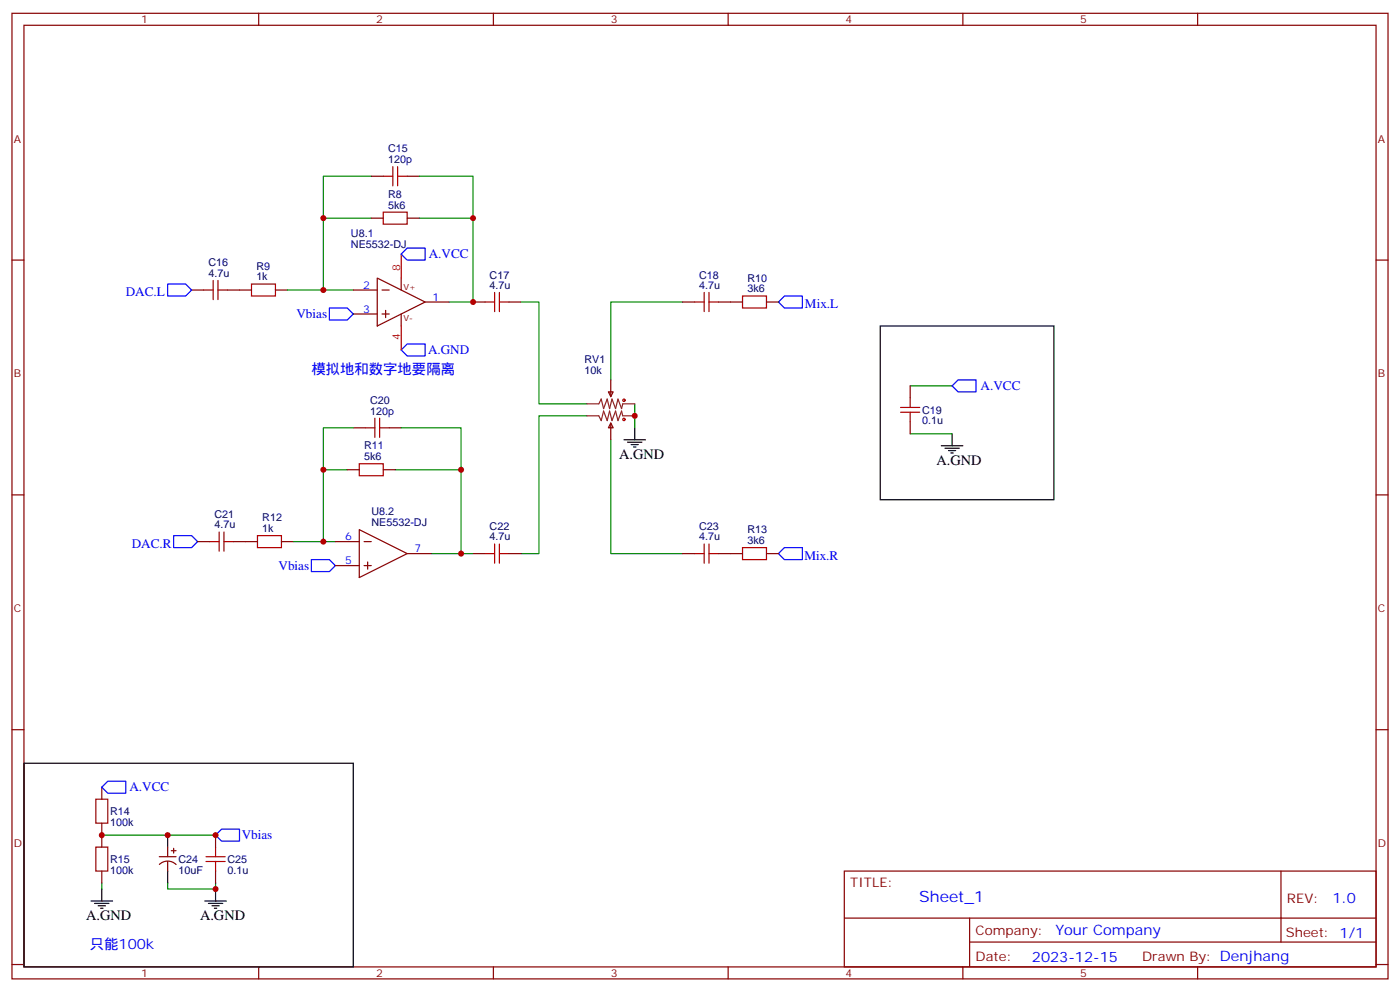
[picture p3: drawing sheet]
<svg xmlns="http://www.w3.org/2000/svg" width="412mm" height="292mm" viewBox="0 0 412 292" stroke-linecap="round" stroke-linejoin="round" font-family="sans-serif">
<g fill="none" stroke="#870000" stroke-width=".35">
<path d="M3.5 3.9h405.4v284.4h-405.4zM7.1 7.4h398.2v277.3h-398.2zM76.2 3.9v3.5M145.3 3.9v3.5M214.5 3.9v3.5M283.6 3.9v3.5M352.8 3.9v3.5M109.4 51.9h3.5M119.9 51.9h3.6M3.5 76.6h3.6M109.4 64.2h3.5M119.9 64.2h3.6"/>
<path d="M405.3 76.6h3.6M56.4 85.4h3.6M67 85.4h7.1M81.1 85.4h3.6M104.1 85.4h7M104.1 92.5h7M111.1 81.9l14.1 7-14.1 7.1zM112.5 85.4h2.2M112.5 92.5h2.2M113.6 91.4v2.1M118.2 81.9v3.5M118.2 92.5v3.5"/>
<path d="M125.2 88.9h7.1M139.3 88.9h3.6M149.9 88.9h3.6M201.1 88.9h3.5M211.7 88.9h7M225.8 88.9h3.5M179.2 115.4h1.4l-.7 1.4zM179.9 111.9v4.9M268.1 113.6v3.6M102.3 138.3h3.5M104.1 126h3.5M112.9 138.3h3.5"/>
<path d="M114.7 126h3.5M179.9 124.6l.7 1.4h-1.4zM179.9 124.6v4.9M268.1 124.2v3.5M3.5 145.7h3.6M58.2 159.5h3.5M68.8 159.5h7M82.9 159.5h3.5M98.8 159.5h7M105.8 156l14.1 7-14.1 7.1zM107.2 159.5h2.2M405.3 145.7h3.6"/>
<path d="M98.8 166.5h7M107.2 166.5h2.2M108.3 165.5v2.1M119.9 163h7.1M139.3 163h3.6M149.9 163h3.6M201.1 163h3.5M211.7 163h7M225.8 163h3.5M3.5 214.9h3.6M405.3 214.9h3.6M30 231.8v3.5"/>
<path d="M30 242.4v7M30 256.5v3.5M46.9 252.3h5M47 254.5a3.5 3.5 0 0 1 4.9 .1M49.4 249.4v2.9M49.4 253.7v2.8M50.4 250.5h1.5M51.2 249.8v1.4M63.5 245.9v3.5M63.5 256.5v3.5M248.7 256.5h156.6v28.2h-156.6zM377.3 256.5v20.9"/>
<path d="M248.7 270.4h156.5M285.6 277.4h119.6M285.6 270.4v14.1M3.5 284h3.6M76.2 284.7v3.6M145.3 284.7v3.6M214.5 284.7v3.6M283.6 284.7v3.6M352.8 284.7v3.6M405.3 284h3.6"/>
</g>
<g fill="none" stroke="#008700" stroke-width=".35">
<path d="M109.4 51.9h-14.2v12.3M123.5 51.9h15.8v12.3M109.4 64.2h-14.2v21.2M123.5 64.2h15.8v24.7h-7M84.7 85.4h19.4M153.5 88.9h5.2v30h14.2M201.1 88.9h-21.2v23M187 118.9v7.1M268.1 113.6h12.4M102.3 138.3h-7.1v21.2M104.1 126h-8.9v12.3M116.4 138.3h19.4v24.7h-8.8"/>
<path d="M118.2 126h17.6v12.3M172.9 122.4h-14.2v40.6h-5.2M179.9 129.5v33.5h21.2M268.1 127.7h12.4M86.4 159.5h12.4M135.8 163h3.5M30 245.9h33.5M30 260v1.8M49.4 260v1.8h14.1v-1.8"/>
</g>
<g fill="none" stroke="#000" stroke-width=".35">
<path d="M259.3 96h51.1v51.1h-51.1zM183.8 129.5h6.3M184.9 130.2h4.2M185.9 130.9h2.1M186.6 131.6h.7M187 126v3.5M277.3 131.3h6.3M278.3 132h4.3M279.4 132.7h2.1M280.1 133.4h.7M280.5 127.7v3.6M7.1 224.8h97v59.9h-97z"/>
<path d="M49.4 245.9v3.5M49.4 256.5v3.5M26.8 265.3h6.4M27.9 266h4.2M28.9 266.7h2.1M29.6 267.4h.7M30 261.8v3.5M60.3 265.3h6.4M61.4 266h4.2M62.4 266.7h2.2M63.1 267.4h.8M63.5 261.8v3.5"/>
</g>
<g fill="none" stroke="#a10000" stroke-width=".35">
<path d="M112.9 51.9h2.8M115.7 49.1v5.6M117.1 51.9h2.8M117.1 49.1v5.6M112.9 62.5h7v3.5h-7zM60 85.4h2.8M62.8 82.6v5.6M64.2 85.4h2.8M64.2 82.6v5.6M74.1 83.6h7v3.6h-7zM142.9 88.9h2.8M145.7 86.1v5.7"/>
<path d="M147.1 88.9h2.8M147.1 86.1v5.7M204.6 88.9h2.8M207.4 86.1v5.7M208.8 86.1v5.7M208.8 88.9h2.9M218.7 87.2h7.1v3.5h-7.1zM265.3 120h5.6M268.1 117.2v2.8M105.8 136.6h7.1v3.5h-7.1zM107.6 126h2.8M110.4 123.2v5.6"/>
<path d="M111.8 126h2.9M111.8 123.2v5.6M265.3 121.4h5.6M268.1 121.4v2.8M61.7 159.5h2.9M64.6 156.7v5.6M66 159.5h2.8M66 156.7v5.6M75.8 157.7h7.1v3.6h-7.1zM142.9 163h2.8M145.7 160.2v5.6M147.1 163h2.8"/>
<path d="M147.1 160.2v5.6M204.6 163h2.8M207.4 160.2v5.6M208.8 163h2.9M208.8 160.2v5.6M218.7 161.3h7.1v3.5h-7.1zM28.2 235.3h3.5v7.1h-3.5zM28.2 249.4h3.5v7.1h-3.5zM60.7 253.7h5.6M60.7 252.3h5.6M63.5 249.4v2.9M63.5 253.7v2.8"/>
<circle cx="183.8" cy="117.9" r=".35"/>
<circle cx="183.8" cy="123.5" r=".35"/>
</g>
<path d="M119.9 73.1h5.3v3.5h-5.3l-1.7-1.8zM49.4 83.6h5.3l1.7 1.8-1.7 1.8h-5.3zM97 90.7h5.3l1.8 1.8-1.8 1.7h-5.3zM231.1 87.2h5.3v3.5h-5.3l-1.8-1.8zM118.2 103l1.7-1.7h5.3v3.5h-5.3zM282.2 111.9h5.3v3.5h-5.3l-1.7-1.8zM51.2 157.7h5.2l1.8 1.8-1.8 1.8h-5.2zM91.7 164.8h5.3l1.8 1.7-1.8 1.8h-5.3zM231.1 161.3h5.3v3.5h-5.3l-1.8-1.8zM31.7 230h5.3v3.6h-5.3l-1.7-1.8zM65.3 244.2h5.3v3.5h-5.3l-1.8-1.8z" fill="none" stroke="#00f" stroke-width=".35"/>
<path d="M172.9 118.9h3.5l.7-1.4 .7 2.8 1.1-2.8 .7 2.8 .7-2.8 1 2.8 .7-2.8 1.1 2.8 .3-1.4h3.6M172.9 122.4h3.5l.7 1.5 .7-2.9 1.1 2.9 .7-2.9 .7 2.9 1-2.9 .7 2.9 1.1-2.9 .3 1.4h3.6" fill="none" stroke="#8c2424" stroke-width=".35"/>
<path d="M118.2 74.8v7.1M118.2 96v7" fill="none" stroke="#f00" stroke-width=".35"/>
<g fill="#c00">
<circle cx="63.5" cy="245.9" r=".88"/>
<circle cx="63.5" cy="261.8" r=".88"/>
<circle cx="30" cy="245.9" r=".88"/>
<circle cx="49.4" cy="245.9" r=".88"/>
<circle cx="187" cy="122.4" r=".88"/>
<circle cx="135.8" cy="163" r=".88"/>
<circle cx="139.3" cy="88.9" r=".88"/>
<circle cx="95.3" cy="85.4" r=".88"/>
<circle cx="95.3" cy="64.2" r=".88"/>
<circle cx="139.3" cy="64.2" r=".88"/>
<circle cx="95.3" cy="159.5" r=".88"/>
<circle cx="95.3" cy="138.3" r=".88"/>
<circle cx="135.8" cy="138.3" r=".88"/>
</g>
<text font-size="4.6" fill="#00f" x="270.8" y="265.5">Sheet_1</text>
<g font-size="4.2" fill="#00f">
<text x="91.7" y="110.1">模拟地和数字地要隔离</text>
<text x="392.5" y="265.8">1.0</text>
<text x="310.9" y="275.3">Your Company</text>
<text x="26.5" y="279.4">只能100k</text>
<text x="304" y="283.1">2023-12-15</text>
</g>
<g font-size="4.2">
<text x="182.4" y="135.1">A.GND</text>
<text x="275.9" y="136.9">A.GND</text>
<text x="25.4" y="271">A.GND</text>
<text x="58.9" y="271">A.GND</text>
</g>
<g font-size="3.9" fill="#00f">
<text x="126.3" y="76.1">A.VCC</text>
<text x="37" y="87.2">DAC.L</text>
<text x="87.3" y="93.7">Vbias</text>
<text x="237.1" y="90.7">Mix.L</text>
<text x="126.1" y="104.3">A.GND</text>
<text x="288.9" y="114.9">A.VCC</text>
<text x="38.8" y="161.3">DAC.R</text>
<text x="82" y="167.8">Vbias</text>
<text x="236.9" y="164.8">Mix.R</text>
<text x="38.1" y="233.1">A.VCC</text>
<text x="71.2" y="247.2">Vbias</text>
</g>
<g font-size="3.9" fill="#800">
<text x="250.5" y="261.1">TITLE:</text>
<text x="379.1" y="265.8">REV:</text>
<text x="287.4" y="275.3">Company:</text>
<text x="378.7" y="275.9">Sheet: 1/1</text>
<text x="287.4" y="283">Date:</text>
<text x="336.4" y="283.1">Drawn By: Denjhang</text>
</g>
<g font-size="3.2" fill="#800">
<text x="41.6" y="6.9">1</text>
<text x="110.8" y="6.9">2</text>
<text x="179.9" y="6.9">3</text>
<text x="249.1" y="6.9">4</text>
<text x="318.2" y="6.9">5</text>
<text x="4.1" y="42">A</text>
<text x="405.9" y="42">A</text>
<text x="4.1" y="111.2">B</text>
<text x="405.9" y="111.2">B</text>
<text x="4.1" y="180.3">C</text>
<text x="405.9" y="180.3">C</text>
<text x="4.1" y="249.4">D</text>
<text x="405.9" y="249.4">D</text>
<text x="41.6" y="287.7">1</text>
<text x="110.8" y="287.7">2</text>
<text x="179.9" y="287.7">3</text>
<text x="249.1" y="287.7">4</text>
<text x="318.2" y="287.7">5</text>
</g>
<g font-size="3.2" fill="#000080">
<text x="114.3" y="44.8">C15</text>
<text x="114.3" y="48">120p</text>
<text x="114.3" y="58.2">R8</text>
<text x="114.3" y="61.4">5k6</text>
<text x="103.4" y="69.9">U8.1</text>
<text x="103.4" y="73.1">NE5532-DJ</text>
<text x="61.4" y="81.5">4.7u</text>
<text x="61.4" y="78.4">C16</text>
<text x="75.5" y="82.6">1k</text>
<text x="75.5" y="79.4">R9</text>
<text x="144.2" y="82">C17</text>
<text x="206" y="82">C18</text>
<text x="220.1" y="82.9">R10</text>
<text x="144.2" y="85.1">4.7u</text>
<text x="206" y="85.1">4.7u</text>
<text x="220.1" y="86.1">3k6</text>
<text x="172.2" y="107">RV1</text>
<text x="172.2" y="110.1">10k</text>
<text x="109" y="118.9">C20</text>
<text x="109" y="122.1">120p</text>
<text x="271.6" y="125">0.1u</text>
<text x="271.6" y="121.8">C19</text>
<text x="107.3" y="135.5">5k6</text>
<text x="107.3" y="132.3">R11</text>
<text x="63.2" y="155.6">4.7u</text>
<text x="63.2" y="152.5">C21</text>
<text x="77.3" y="153.5">R12</text>
<text x="109.4" y="154.8">NE5532-DJ</text>
<text x="109.4" y="151.6">U8.2</text>
<text x="77.3" y="156.7">1k</text>
<text x="144.2" y="159.1">4.7u</text>
<text x="144.2" y="156.1">C22</text>
<text x="206" y="159.1">4.7u</text>
<text x="206" y="156.1">C23</text>
<text x="220.1" y="160.2">3k6</text>
<text x="220.1" y="157">R13</text>
<text x="32.5" y="240">R14</text>
<text x="32.5" y="243.2">100k</text>
<text x="32.5" y="257.3">100k</text>
<text x="32.5" y="254.1">R15</text>
<text x="52.6" y="257.3">10uF</text>
<text x="52.6" y="254.1">C24</text>
<text x="67" y="257.3">0.1u</text>
<text x="67" y="254.1">C25</text>
</g>
<g font-size="3.2" fill="#f00">
<text x="117.8" y="79.8" transform="rotate(-90 117.8 79.8)">8</text>
<text x="117.8" y="100.1" transform="rotate(-90 117.8 100.1)">4</text>
</g>
<g font-size="3.2" fill="#00f">
<text x="107" y="85.1">2</text>
<text x="127.4" y="88.6">1</text>
<text x="107" y="92.1">3</text>
<text x="101.7" y="159.1">6</text>
<text x="101.7" y="166.2">5</text>
<text x="122.1" y="162.7">7</text>
</g>
<g font-size="2.5" fill="#800">
<text x="118.9" y="85.4">V+</text>
<text x="118.9" y="94.6">V-</text>
</g>
</svg>
